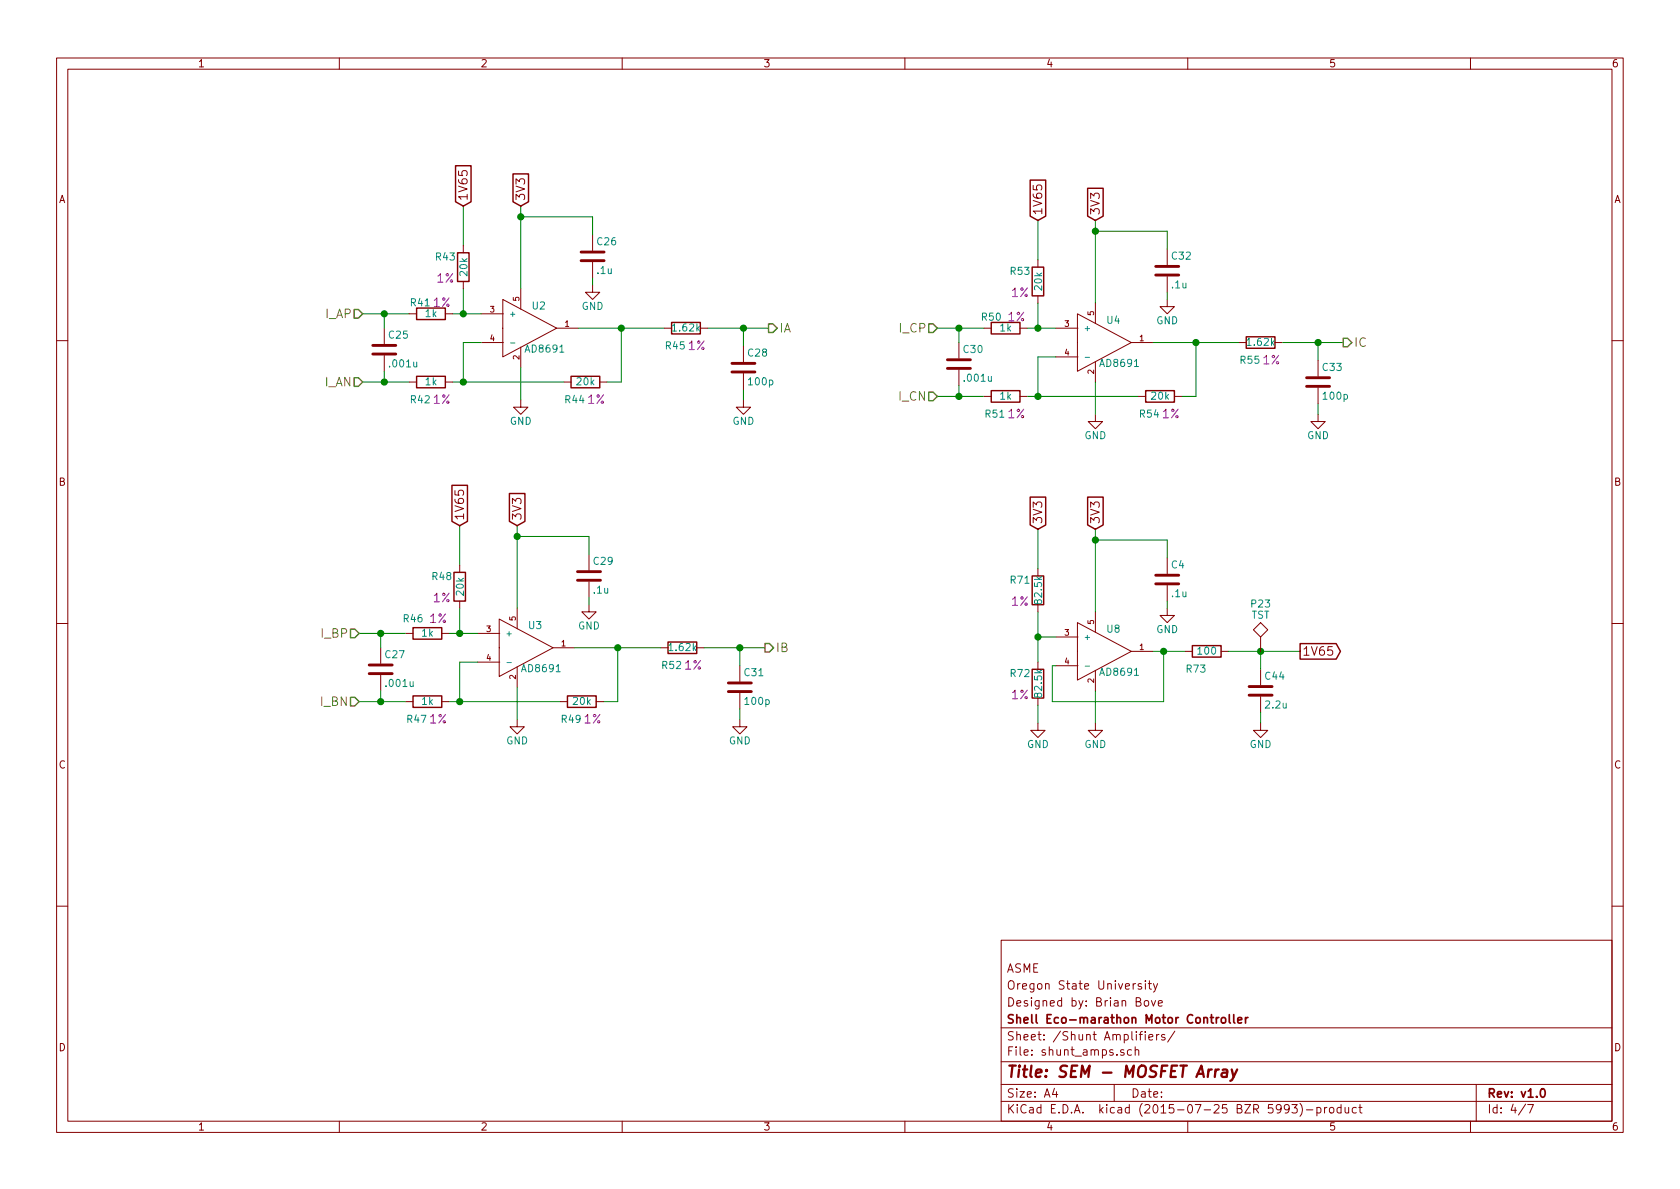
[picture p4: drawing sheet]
EESchema Schematic File Version 2
LIBS:power
LIBS:device
LIBS:transistors
LIBS:conn
LIBS:linear
LIBS:regul
LIBS:74xx
LIBS:cmos4000
LIBS:adc-dac
LIBS:memory
LIBS:xilinx
LIBS:microcontrollers
LIBS:dsp
LIBS:microchip
LIBS:analog_switches
LIBS:motorola
LIBS:texas
LIBS:intel
LIBS:audio
LIBS:interface
LIBS:digital-audio
LIBS:philips
LIBS:display
LIBS:cypress
LIBS:siliconi
LIBS:opto
LIBS:atmel
LIBS:contrib
LIBS:valves
LIBS:borniers
LIBS:drv8303
LIBS:dual-pmos
LIBS:net-tie
LIBS:ad8691
LIBS:drv8301
LIBS:tlv62566
LIBS:mcp9700
LIBS:st-shield-rev1-cache
EELAYER 25 0
EELAYER END
$Descr A4 11693 8268
encoding utf-8
Sheet 4 7
Title "SEM - MOSFET Array"
Date ""
Rev "v1.0"
Comp "Shell Eco-marathon Motor Controller"
Comment1 "Designed by: Brian Bove"
Comment2 "Oregon State University"
Comment3 "ASME"
Comment4 ""
$EndDescr
$Comp
L C C25
U 1 1
P 2675 2425
F 0 "C25" H 2700 2525 50  0000 L CNN
F 1 ".001u" H 2700 2325 50  0000 L CNN
F 2 "Capacitors_SMD:C_0805" H 2713 2275 30  0001 C CNN
F 3 "" H 2675 2425 60  0000 C CNN
	1    2675 2425
	1    0    0    -1  
$EndComp
$Comp
L C C26
U 1 1
P 4125 1775
F 0 "C26" H 4150 1875 50  0000 L CNN
F 1 ".1u" H 4150 1675 50  0000 L CNN
F 2 "Capacitors_SMD:C_0805" H 4163 1625 30  0001 C CNN
F 3 "" H 4125 1775 60  0000 C CNN
	1    4125 1775
	1    0    0    -1  
$EndComp
$Comp
L GND #PWR046
U 1 1
P 4125 1975
F 0 "#PWR046" H 4125 1725 50  0001 C CNN
F 1 "GND" H 4125 1825 50  0000 C CNN
F 2 "" H 4125 1975 60  0000 C CNN
F 3 "" H 4125 1975 60  0000 C CNN
	1    4125 1975
	1    0    0    -1  
$EndComp
$Comp
L GND #PWR047
U 1 1
P 3625 2775
F 0 "#PWR047" H 3625 2525 50  0001 C CNN
F 1 "GND" H 3625 2625 50  0000 C CNN
F 2 "" H 3625 2775 60  0000 C CNN
F 3 "" H 3625 2775 60  0000 C CNN
	1    3625 2775
	1    0    0    -1  
$EndComp
$Comp
L AD8691 U2
U 1 1
P 3500 2275
F 0 "U2" H 3700 2400 50  0000 L BNN
F 1 "AD8691" H 3650 2100 50  0000 L BNN
F 2 "" H 3425 2325 20  0001 C CNN
F 3 "" H 3043 2455 60  0000 C CNN
	1    3500 2275
	1    0    0    -1  
$EndComp
Wire Wire Line
	4925 2275 5350 2275
Wire Wire Line
	5175 2275 5175 2400
Wire Wire Line
	4025 2275 4625 2275
Wire Wire Line
	4125 1925 4125 1975
Wire Wire Line
	4125 1625 4125 1500
Wire Wire Line
	4125 1500 3625 1500
Wire Wire Line
	3625 1425 3625 2000
Wire Wire Line
	3625 2550 3625 2775
Wire Wire Line
	3150 2650 3925 2650
Wire Wire Line
	4225 2650 4325 2650
Wire Wire Line
	4325 2650 4325 2275
Connection ~ 4325 2275
Wire Wire Line
	3225 2000 3225 2175
Wire Wire Line
	3150 2175 3350 2175
Connection ~ 3225 2175
Wire Wire Line
	3350 2375 3225 2375
Wire Wire Line
	3225 2375 3225 2650
Connection ~ 3225 2650
Wire Wire Line
	2525 2175 2850 2175
Wire Wire Line
	2675 2175 2675 2275
Wire Wire Line
	2525 2650 2850 2650
Wire Wire Line
	2675 2650 2675 2575
Connection ~ 2675 2650
Connection ~ 2675 2175
$Comp
L GND #PWR048
U 1 1
P 5175 2775
F 0 "#PWR048" H 5175 2525 50  0001 C CNN
F 1 "GND" H 5175 2625 50  0000 C CNN
F 2 "" H 5175 2775 60  0000 C CNN
F 3 "" H 5175 2775 60  0000 C CNN
	1    5175 2775
	1    0    0    -1  
$EndComp
Wire Wire Line
	5175 2700 5175 2775
Connection ~ 5175 2275
Wire Wire Line
	3225 1700 3225 1425
Connection ~ 3625 1500
Text GLabel 3625 1425 1    60   Input ~ 0
3V3
$Comp
L R R41
U 1 1
P 3000 2175
F 0 "R41" V 2925 2100 50  0000 C CNN
F 1 "1k" V 3000 2175 50  0000 C CNN
F 2 "" V 2930 2175 30  0001 C CNN
F 3 "" H 3000 2175 30  0000 C CNN
F 4 "1%" V 2925 2250 60  0000 C CNN "Tolerance"
	1    3000 2175
	0    1    1    0   
$EndComp
$Comp
L R R42
U 1 1
P 3000 2650
F 0 "R42" V 3125 2575 50  0000 C CNN
F 1 "1k" V 3000 2650 50  0000 C CNN
F 2 "" V 2930 2650 30  0001 C CNN
F 3 "" H 3000 2650 30  0000 C CNN
F 4 "1%" V 3125 2725 60  0000 C CNN "Tolerance"
	1    3000 2650
	0    1    1    0   
$EndComp
$Comp
L R R44
U 1 1
P 4075 2650
F 0 "R44" V 4200 2575 50  0000 C CNN
F 1 "20k" V 4075 2650 50  0000 C CNN
F 2 "" V 4005 2650 30  0001 C CNN
F 3 "" H 4075 2650 30  0000 C CNN
F 4 "1%" V 4200 2725 60  0000 C CNN "Tolerance"
	1    4075 2650
	0    1    1    0   
$EndComp
$Comp
L R R43
U 1 1
P 3225 1850
F 0 "R43" H 3350 1775 50  0000 C CNN
F 1 "20k" V 3225 1850 50  0000 C CNN
F 2 "" V 3155 1850 30  0001 C CNN
F 3 "" H 3225 1850 30  0000 C CNN
F 4 "1%" H 3350 1925 60  0000 C CNN "Tolerance"
	1    3225 1850
	-1   0    0    1   
$EndComp
Text HLabel 2525 2175 0    60   Input ~ 0
I_AP
Text HLabel 2525 2650 0    60   Input ~ 0
I_AN
Text HLabel 5350 2275 2    60   Output ~ 0
IA
$Comp
L C C30
U 1 1
P 6675 2525
F 0 "C30" H 6700 2625 50  0000 L CNN
F 1 ".001u" H 6700 2425 50  0000 L CNN
F 2 "Capacitors_SMD:C_0805" H 6713 2375 30  0001 C CNN
F 3 "" H 6675 2525 60  0000 C CNN
	1    6675 2525
	1    0    0    -1  
$EndComp
$Comp
L C C32
U 1 1
P 8125 1875
F 0 "C32" H 8150 1975 50  0000 L CNN
F 1 ".1u" H 8150 1775 50  0000 L CNN
F 2 "Capacitors_SMD:C_0805" H 8163 1725 30  0001 C CNN
F 3 "" H 8125 1875 60  0000 C CNN
	1    8125 1875
	1    0    0    -1  
$EndComp
$Comp
L GND #PWR049
U 1 1
P 8125 2075
F 0 "#PWR049" H 8125 1825 50  0001 C CNN
F 1 "GND" H 8125 1925 50  0000 C CNN
F 2 "" H 8125 2075 60  0000 C CNN
F 3 "" H 8125 2075 60  0000 C CNN
	1    8125 2075
	1    0    0    -1  
$EndComp
$Comp
L GND #PWR050
U 1 1
P 7625 2875
F 0 "#PWR050" H 7625 2625 50  0001 C CNN
F 1 "GND" H 7625 2725 50  0000 C CNN
F 2 "" H 7625 2875 60  0000 C CNN
F 3 "" H 7625 2875 60  0000 C CNN
	1    7625 2875
	1    0    0    -1  
$EndComp
$Comp
L AD8691 U4
U 1 1
P 7500 2375
F 0 "U4" H 7700 2500 50  0000 L BNN
F 1 "AD8691" H 7650 2200 50  0000 L BNN
F 2 "" H 7425 2425 20  0001 C CNN
F 3 "" H 7043 2555 60  0000 C CNN
	1    7500 2375
	1    0    0    -1  
$EndComp
Wire Wire Line
	8925 2375 9350 2375
Wire Wire Line
	9175 2375 9175 2500
Wire Wire Line
	8025 2375 8625 2375
Wire Wire Line
	8125 2025 8125 2075
Wire Wire Line
	8125 1725 8125 1600
Wire Wire Line
	8125 1600 7625 1600
Wire Wire Line
	7625 1525 7625 2100
Wire Wire Line
	7625 2650 7625 2875
Wire Wire Line
	7150 2750 7925 2750
Wire Wire Line
	8225 2750 8325 2750
Wire Wire Line
	8325 2750 8325 2375
Connection ~ 8325 2375
Wire Wire Line
	7225 2100 7225 2275
Wire Wire Line
	7150 2275 7350 2275
Connection ~ 7225 2275
Wire Wire Line
	7350 2475 7225 2475
Wire Wire Line
	7225 2475 7225 2750
Connection ~ 7225 2750
Wire Wire Line
	6525 2275 6850 2275
Wire Wire Line
	6675 2275 6675 2375
Wire Wire Line
	6525 2750 6850 2750
Wire Wire Line
	6675 2750 6675 2675
Connection ~ 6675 2750
Connection ~ 6675 2275
$Comp
L GND #PWR051
U 1 1
P 9175 2875
F 0 "#PWR051" H 9175 2625 50  0001 C CNN
F 1 "GND" H 9175 2725 50  0000 C CNN
F 2 "" H 9175 2875 60  0000 C CNN
F 3 "" H 9175 2875 60  0000 C CNN
	1    9175 2875
	1    0    0    -1  
$EndComp
Wire Wire Line
	9175 2800 9175 2875
Connection ~ 9175 2375
Wire Wire Line
	7225 1800 7225 1525
Connection ~ 7625 1600
Text GLabel 7625 1525 1    60   Input ~ 0
3V3
$Comp
L R R50
U 1 1
P 7000 2275
F 0 "R50" V 6925 2175 50  0000 C CNN
F 1 "1k" V 7000 2275 50  0000 C CNN
F 2 "" V 6930 2275 30  0001 C CNN
F 3 "" H 7000 2275 30  0000 C CNN
F 4 "1%" V 6925 2350 60  0000 C CNN "Tolerance"
	1    7000 2275
	0    1    1    0   
$EndComp
$Comp
L R R51
U 1 1
P 7000 2750
F 0 "R51" V 7125 2675 50  0000 C CNN
F 1 "1k" V 7000 2750 50  0000 C CNN
F 2 "" V 6930 2750 30  0001 C CNN
F 3 "" H 7000 2750 30  0000 C CNN
F 4 "1%" V 7125 2825 60  0000 C CNN "Tolerance"
	1    7000 2750
	0    1    1    0   
$EndComp
$Comp
L R R54
U 1 1
P 8075 2750
F 0 "R54" V 8200 2675 50  0000 C CNN
F 1 "20k" V 8075 2750 50  0000 C CNN
F 2 "" V 8005 2750 30  0001 C CNN
F 3 "" H 8075 2750 30  0000 C CNN
F 4 "1%" V 8200 2825 60  0000 C CNN "Tolerance"
	1    8075 2750
	0    1    1    0   
$EndComp
$Comp
L R R53
U 1 1
P 7225 1950
F 0 "R53" H 7350 1875 50  0000 C CNN
F 1 "20k" V 7225 1950 50  0000 C CNN
F 2 "" V 7155 1950 30  0001 C CNN
F 3 "" H 7225 1950 30  0000 C CNN
F 4 "1%" H 7350 2025 60  0000 C CNN "Tolerance"
	1    7225 1950
	-1   0    0    1   
$EndComp
Text HLabel 6525 2275 0    60   Input ~ 0
I_CP
Text HLabel 6525 2750 0    60   Input ~ 0
I_CN
Text HLabel 9350 2375 2    60   Output ~ 0
IC
$Comp
L C C27
U 1 1
P 2650 4650
F 0 "C27" H 2675 4750 50  0000 L CNN
F 1 ".001u" H 2675 4550 50  0000 L CNN
F 2 "Capacitors_SMD:C_0805" H 2688 4500 30  0001 C CNN
F 3 "" H 2650 4650 60  0000 C CNN
	1    2650 4650
	1    0    0    -1  
$EndComp
$Comp
L C C29
U 1 1
P 4100 4000
F 0 "C29" H 4125 4100 50  0000 L CNN
F 1 ".1u" H 4125 3900 50  0000 L CNN
F 2 "Capacitors_SMD:C_0805" H 4138 3850 30  0001 C CNN
F 3 "" H 4100 4000 60  0000 C CNN
	1    4100 4000
	1    0    0    -1  
$EndComp
$Comp
L GND #PWR052
U 1 1
P 4100 4200
F 0 "#PWR052" H 4100 3950 50  0001 C CNN
F 1 "GND" H 4100 4050 50  0000 C CNN
F 2 "" H 4100 4200 60  0000 C CNN
F 3 "" H 4100 4200 60  0000 C CNN
	1    4100 4200
	1    0    0    -1  
$EndComp
$Comp
L GND #PWR053
U 1 1
P 3600 5000
F 0 "#PWR053" H 3600 4750 50  0001 C CNN
F 1 "GND" H 3600 4850 50  0000 C CNN
F 2 "" H 3600 5000 60  0000 C CNN
F 3 "" H 3600 5000 60  0000 C CNN
	1    3600 5000
	1    0    0    -1  
$EndComp
$Comp
L AD8691 U3
U 1 1
P 3475 4500
F 0 "U3" H 3675 4625 50  0000 L BNN
F 1 "AD8691" H 3625 4325 50  0000 L BNN
F 2 "" H 3400 4550 20  0001 C CNN
F 3 "" H 3018 4680 60  0000 C CNN
	1    3475 4500
	1    0    0    -1  
$EndComp
$Comp
L R R52
U 1 1
P 4750 4500
F 0 "R52" V 4875 4425 50  0000 C CNN
F 1 "1.62k" V 4750 4500 50  0000 C CNN
F 2 "" V 4680 4500 30  0001 C CNN
F 3 "" H 4750 4500 30  0000 C CNN
F 4 "1%" V 4875 4575 60  0000 C CNN "Tolerance"
	1    4750 4500
	0    1    1    0   
$EndComp
$Comp
L C C31
U 1 1
P 5150 4775
F 0 "C31" H 5175 4875 50  0000 L CNN
F 1 "100p" H 5175 4675 50  0000 L CNN
F 2 "Capacitors_SMD:C_0805" H 5188 4625 30  0001 C CNN
F 3 "" H 5150 4775 60  0000 C CNN
	1    5150 4775
	1    0    0    -1  
$EndComp
Wire Wire Line
	4900 4500 5325 4500
Wire Wire Line
	5150 4500 5150 4625
Wire Wire Line
	4000 4500 4600 4500
Wire Wire Line
	4100 4150 4100 4200
Wire Wire Line
	4100 3850 4100 3725
Wire Wire Line
	4100 3725 3600 3725
Wire Wire Line
	3600 3650 3600 4225
Wire Wire Line
	3600 4775 3600 5000
Wire Wire Line
	3125 4875 3900 4875
Wire Wire Line
	4200 4875 4300 4875
Wire Wire Line
	4300 4875 4300 4500
Connection ~ 4300 4500
Wire Wire Line
	3200 4225 3200 4400
Wire Wire Line
	3125 4400 3325 4400
Connection ~ 3200 4400
Wire Wire Line
	3325 4600 3200 4600
Wire Wire Line
	3200 4600 3200 4875
Connection ~ 3200 4875
Wire Wire Line
	2500 4400 2825 4400
Wire Wire Line
	2650 4400 2650 4500
Wire Wire Line
	2500 4875 2825 4875
Wire Wire Line
	2650 4875 2650 4800
Connection ~ 2650 4875
Connection ~ 2650 4400
$Comp
L GND #PWR054
U 1 1
P 5150 5000
F 0 "#PWR054" H 5150 4750 50  0001 C CNN
F 1 "GND" H 5150 4850 50  0000 C CNN
F 2 "" H 5150 5000 60  0000 C CNN
F 3 "" H 5150 5000 60  0000 C CNN
	1    5150 5000
	1    0    0    -1  
$EndComp
Wire Wire Line
	5150 4925 5150 5000
Connection ~ 5150 4500
Wire Wire Line
	3200 3925 3200 3650
Connection ~ 3600 3725
Text GLabel 3600 3650 1    60   Input ~ 0
3V3
$Comp
L R R46
U 1 1
P 2975 4400
F 0 "R46" V 2875 4300 50  0000 C CNN
F 1 "1k" V 2975 4400 50  0000 C CNN
F 2 "" V 2905 4400 30  0001 C CNN
F 3 "" H 2975 4400 30  0000 C CNN
F 4 "1%" V 2875 4475 60  0000 C CNN "Tolerance"
	1    2975 4400
	0    1    1    0   
$EndComp
$Comp
L R R47
U 1 1
P 2975 4875
F 0 "R47" V 3100 4800 50  0000 C CNN
F 1 "1k" V 2975 4875 50  0000 C CNN
F 2 "" V 2905 4875 30  0001 C CNN
F 3 "" H 2975 4875 30  0000 C CNN
F 4 "1%" V 3100 4950 60  0000 C CNN "Tolerance"
	1    2975 4875
	0    1    1    0   
$EndComp
$Comp
L R R49
U 1 1
P 4050 4875
F 0 "R49" V 4175 4800 50  0000 C CNN
F 1 "20k" V 4050 4875 50  0000 C CNN
F 2 "" V 3980 4875 30  0001 C CNN
F 3 "" H 4050 4875 30  0000 C CNN
F 4 "1%" V 4175 4950 60  0000 C CNN "Tolerance"
	1    4050 4875
	0    1    1    0   
$EndComp
$Comp
L R R48
U 1 1
P 3200 4075
F 0 "R48" H 3325 4000 50  0000 C CNN
F 1 "20k" V 3200 4075 50  0000 C CNN
F 2 "" V 3130 4075 30  0001 C CNN
F 3 "" H 3200 4075 30  0000 C CNN
F 4 "1%" H 3325 4150 60  0000 C CNN "Tolerance"
	1    3200 4075
	-1   0    0    1   
$EndComp
Text HLabel 2500 4400 0    60   Input ~ 0
I_BP
Text HLabel 2500 4875 0    60   Input ~ 0
I_BN
Text HLabel 5325 4500 2    60   Output ~ 0
IB
$Comp
L R R45
U 1 1
P 4775 2275
F 0 "R45" V 4900 2200 50  0000 C CNN
F 1 "1.62k" V 4775 2275 50  0000 C CNN
F 2 "" V 4705 2275 30  0001 C CNN
F 3 "" H 4775 2275 30  0000 C CNN
F 4 "1%" V 4900 2350 60  0000 C CNN "Tolerance"
	1    4775 2275
	0    1    1    0   
$EndComp
$Comp
L C C28
U 1 1
P 5175 2550
F 0 "C28" H 5200 2650 50  0000 L CNN
F 1 "100p" H 5200 2450 50  0000 L CNN
F 2 "Capacitors_SMD:C_0805" H 5213 2400 30  0001 C CNN
F 3 "" H 5175 2550 60  0000 C CNN
	1    5175 2550
	1    0    0    -1  
$EndComp
$Comp
L C C33
U 1 1
P 9175 2650
F 0 "C33" H 9200 2750 50  0000 L CNN
F 1 "100p" H 9200 2550 50  0000 L CNN
F 2 "Capacitors_SMD:C_0805" H 9213 2500 30  0001 C CNN
F 3 "" H 9175 2650 60  0000 C CNN
	1    9175 2650
	1    0    0    -1  
$EndComp
$Comp
L R R55
U 1 1
P 8775 2375
F 0 "R55" V 8900 2300 50  0000 C CNN
F 1 "1.62k" V 8775 2375 50  0000 C CNN
F 2 "" V 8705 2375 30  0001 C CNN
F 3 "" H 8775 2375 30  0000 C CNN
F 4 "1%" V 8900 2450 60  0000 C CNN "Tolerance"
	1    8775 2375
	0    1    1    0   
$EndComp
Text GLabel 3225 1425 1    60   Input ~ 0
1V65
Text GLabel 7225 1525 1    60   Input ~ 0
1V65
Text GLabel 3200 3650 1    60   Input ~ 0
1V65
$Comp
L C C4
U 1 1
P 8125 4025
F 0 "C4" H 8150 4125 50  0000 L CNN
F 1 ".1u" H 8150 3925 50  0000 L CNN
F 2 "Capacitors_SMD:C_0805" H 8163 3875 30  0001 C CNN
F 3 "" H 8125 4025 60  0000 C CNN
	1    8125 4025
	1    0    0    -1  
$EndComp
$Comp
L GND #PWR055
U 1 1
P 8125 4225
F 0 "#PWR055" H 8125 3975 50  0001 C CNN
F 1 "GND" H 8125 4075 50  0000 C CNN
F 2 "" H 8125 4225 60  0000 C CNN
F 3 "" H 8125 4225 60  0000 C CNN
	1    8125 4225
	1    0    0    -1  
$EndComp
$Comp
L GND #PWR056
U 1 1
P 7625 5025
F 0 "#PWR056" H 7625 4775 50  0001 C CNN
F 1 "GND" H 7625 4875 50  0000 C CNN
F 2 "" H 7625 5025 60  0000 C CNN
F 3 "" H 7625 5025 60  0000 C CNN
	1    7625 5025
	1    0    0    -1  
$EndComp
$Comp
L AD8691 U8
U 1 1
P 7500 4525
F 0 "U8" H 7700 4650 50  0000 L BNN
F 1 "AD8691" H 7650 4350 50  0000 L BNN
F 2 "" H 7425 4575 20  0001 C CNN
F 3 "" H 7043 4705 60  0000 C CNN
	1    7500 4525
	1    0    0    -1  
$EndComp
$Comp
L R R73
U 1 1
P 8400 4525
F 0 "R73" V 8525 4450 50  0000 C CNN
F 1 "100" V 8400 4525 50  0000 C CNN
F 2 "" V 8330 4525 30  0001 C CNN
F 3 "" H 8400 4525 30  0000 C CNN
	1    8400 4525
	0    1    1    0   
$EndComp
$Comp
L C C44
U 1 1
P 8775 4800
F 0 "C44" H 8800 4900 50  0000 L CNN
F 1 "2.2u" H 8800 4700 50  0000 L CNN
F 2 "Capacitors_SMD:C_0805" H 8813 4650 30  0001 C CNN
F 3 "" H 8775 4800 60  0000 C CNN
	1    8775 4800
	1    0    0    -1  
$EndComp
Wire Wire Line
	8550 4525 9050 4525
Wire Wire Line
	8775 4525 8775 4650
Wire Wire Line
	8025 4525 8250 4525
Wire Wire Line
	8125 4175 8125 4225
Wire Wire Line
	8125 3875 8125 3750
Wire Wire Line
	8125 3750 7625 3750
Wire Wire Line
	7625 3675 7625 4250
Wire Wire Line
	7625 4800 7625 5025
Wire Wire Line
	7225 4250 7225 4600
Wire Wire Line
	7225 4425 7350 4425
Connection ~ 7225 4425
$Comp
L GND #PWR057
U 1 1
P 8775 5025
F 0 "#PWR057" H 8775 4775 50  0001 C CNN
F 1 "GND" H 8775 4875 50  0000 C CNN
F 2 "" H 8775 5025 60  0000 C CNN
F 3 "" H 8775 5025 60  0000 C CNN
	1    8775 5025
	1    0    0    -1  
$EndComp
Wire Wire Line
	8775 4950 8775 5025
Connection ~ 8775 4525
Wire Wire Line
	7225 3950 7225 3675
Connection ~ 7625 3750
Text GLabel 7625 3675 1    60   Input ~ 0
3V3
$Comp
L R R71
U 1 1
P 7225 4100
F 0 "R71" H 7350 4025 50  0000 C CNN
F 1 "82.5k" V 7225 4100 50  0000 C CNN
F 2 "" V 7155 4100 30  0001 C CNN
F 3 "" H 7225 4100 30  0000 C CNN
F 4 "1%" H 7350 4175 60  0000 C CNN "Tolerance"
	1    7225 4100
	-1   0    0    1   
$EndComp
Text GLabel 9050 4525 2    60   Output ~ 0
1V65
Text GLabel 7225 3675 1    60   Input ~ 0
3V3
$Comp
L R R72
U 1 1
P 7225 4750
F 0 "R72" H 7350 4675 50  0000 C CNN
F 1 "82.5k" V 7225 4750 50  0000 C CNN
F 2 "" V 7155 4750 30  0001 C CNN
F 3 "" H 7225 4750 30  0000 C CNN
F 4 "1%" H 7350 4825 60  0000 C CNN "Tolerance"
	1    7225 4750
	-1   0    0    1   
$EndComp
Wire Wire Line
	7350 4625 7325 4625
Wire Wire Line
	7325 4625 7325 4875
Wire Wire Line
	7325 4875 8100 4875
Wire Wire Line
	8100 4875 8100 4525
Connection ~ 8100 4525
$Comp
L GND #PWR058
U 1 1
P 7225 5025
F 0 "#PWR058" H 7225 4775 50  0001 C CNN
F 1 "GND" H 7225 4875 50  0000 C CNN
F 2 "" H 7225 5025 60  0000 C CNN
F 3 "" H 7225 5025 60  0000 C CNN
	1    7225 5025
	1    0    0    -1  
$EndComp
Wire Wire Line
	7225 4900 7225 5025
$EndSCHEMATC
